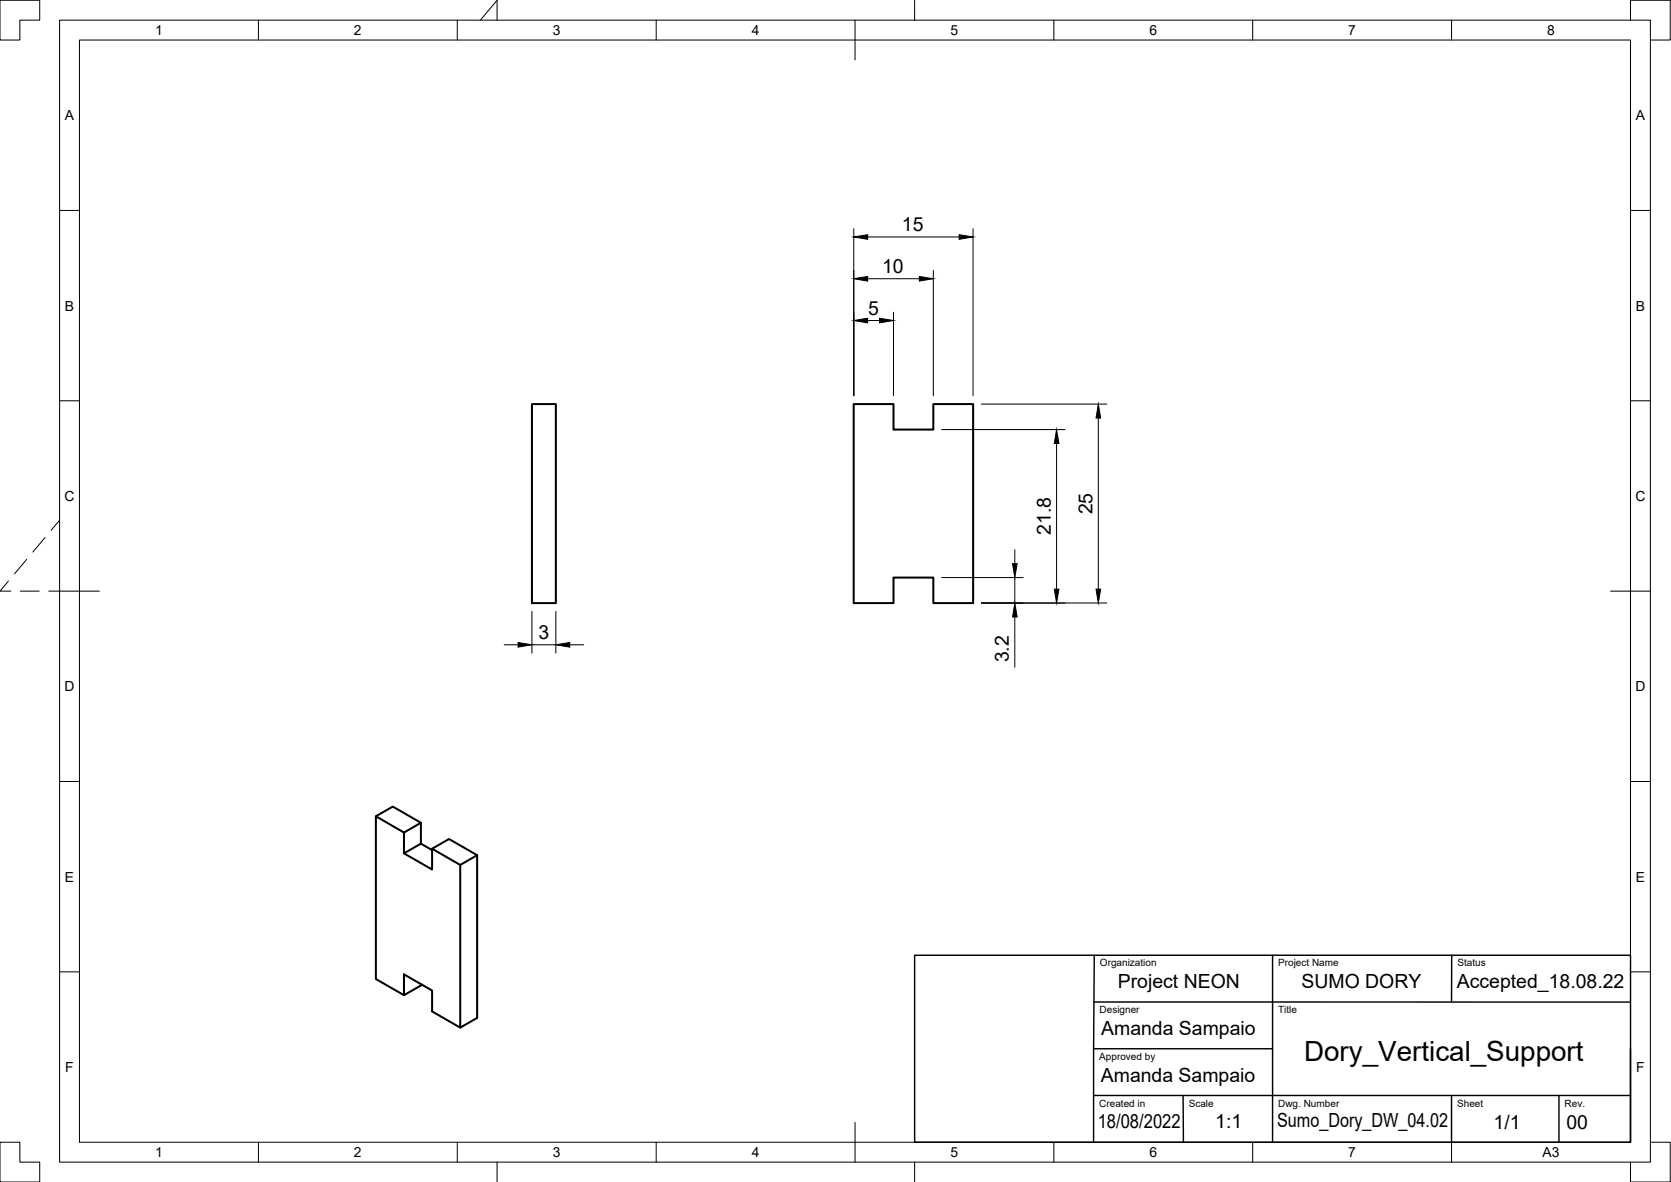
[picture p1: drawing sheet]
<svg xmlns="http://www.w3.org/2000/svg" width="420mm" height="297mm" viewBox="0 0 420 297" stroke-linecap="round" stroke-linejoin="round" font-family="sans-serif">
<!-- layer: Visible -->
<path d="M133.8 101.5h6v50.1h-6zM214.7 101.5h10v6.5h10v-6.5h10v50.1h-10v-6.5h-10v6.5h-10zM94.5 205.1l7.1 4.1 4.2-2.4v5.2M101.6 209.2v5.2l4.2-2.4 2.8 1.6M101.6 214.4l7 4.1v-5.2l4.3-2.5 7.1 4.1M105.8 206.8l-7-4.1-4.3 2.4v40.9l7.1 4.1M108.6 213.3l7.1 4.1 4.3-2.5v40.9l-4.3 2.4v-40.8M105.8 247.3v.4l-4.2 2.4v-5.2l7 4v5.3l7.1 4" fill="none" stroke="#000" stroke-width=".51"/>
<!-- layer: Border -->
<g fill="none" stroke="#000" stroke-width=".25">
<path d="M0 .1h10v5h-5v5h-5zM15 5.1h400v286.9h-400zM20 10.1h390v276.9h-390zM65 5.1v5M115 5.1v5M120.8 5.1l4.2-5v5M165 5.1v5M215 5.1v10M230 .1v5M265 5.1v5M315 5.1v5M365 5.1v5"/>
<path d="M410 5.1v-5h10v10h-5M15 52.9h5M410 52.9h5M15 100.7h5M410 100.7h5M11.3 135.1l-3 3.6M15 130.7l-2.2 2.6M2.1 146l-2.1 2.6h2.7M5.1 148.6h4.8M6.7 140.6l-3 3.6M12.3 148.6h12.7M405 148.6h10"/>
<path d="M15 196.4h5M410 196.4h5M15 244.2h5M410 244.2h5M0 287h5v5h5v5h-10zM65 287v5M115 287v5M125 292v5M165 287v5M215 282.1v9.9M230 292v5M265 287v5"/>
<path d="M315 287v5M365 287v5M415 287h5v10h-10v-5"/>
</g>
<!-- layer: TitleBlock -->
<path d="M230 240.1h180v46.9h-180zM275.1 251.8h134.9M275.1 240.1l-.1 23.5M320 240.1v23.5M365 240.1v11.7M275 263.6h45v23.4M275 263.6v23.4M275 275.3h135M297.5 275.3l.1 11.7M365 275.3v11.7M392 275.3v11.7M410 263.6v23.4" fill="none" stroke="#000" stroke-width=".36"/>
<!-- layer: Dimensions -->
<g fill="none" stroke="#000" stroke-width=".25">
<path d="M214.7 57.5v41.9M218.2 59.5h23M244.7 57.5v41.9M218.2 70h13M224.7 78.5v20.9M234.7 68v31.4M218.2 80.5h3M236.8 108h31M246.8 101.5h31.5M265.7 111.4v36.6M276.2 105.1v42.9M255.2 138.1v3.6"/>
<path d="M133.8 153.7v10.5M139.8 153.7v10.5M236.8 145.1h20.5M246.8 151.5h31.5M255.2 145.1v6.4M255.2 155.1v12.6M126.8 162h3.5M133.8 162h6M143.3 162h3.5"/>
</g>
<g fill="#000" stroke="#000" stroke-width=".25">
<path d="M214.7 59.5l3.5-.5v1.1zM241.2 59l3.5 .5-3.5 .6zM214.7 70l3.5-.5v1.1zM214.7 80.5l3.5-.5v1.1zM221.2 80l3.5 .5-3.5 .6zM231.2 69.5l3.5 .5-3.5 .6zM265.7 108l.6 3.4h-1.2zM276.2 101.5l.6 3.6h-1.2zM254.6 141.7h1.2l-.6 3.4zM255.2 151.5l.6 3.6h-1.2zM265.1 148h1.2l-.6 3.5zM275.6 148h1.2l-.6 3.5z"/>
<path d="M130.3 161.5l3.5 .5-3.5 .6zM139.8 162l3.5-.5v1.1z"/>
</g>
<text font-size="7" x="327.9" y="266.5">Dory_Vertical_Support</text>
<g font-size="4.9">
<text x="226.8" y="58.1">15</text>
<text x="221.8" y="68.6">10</text>
<text x="218.3" y="79.1">5</text>
<text x="274.7" y="129.3" transform="rotate(-90 274.7 129.3)">25</text>
<text x="264.2" y="134.5" transform="rotate(-90 264.2 134.5)">21.8</text>
<text x="135.4" y="160.6">3</text>
<text x="253.7" y="166.5" transform="rotate(-90 253.7 166.5)">3.2</text>
<text x="281.1" y="248.4">Project NEON</text>
<text x="327.3" y="248.2">SUMO DORY</text>
<text x="366.3" y="248.2">Accepted_18.08.22</text>
<text x="276.9" y="260.1">Amanda Sampaio</text>
<text x="276.8" y="271.9">Amanda Sampaio</text>
<text x="276" y="283.6">18/08/2022</text>
<text x="305.6" y="283.6">1:1</text>
<text x="321.1" y="283.3">Sumo_Dory_DW_04.02</text>
<text x="375.5" y="283.6">1/1</text>
<text x="393.9" y="283.6">00</text>
</g>
<g font-size="3.5">
<text x="39" y="8.8">1</text>
<text x="89" y="8.8">2</text>
<text x="139" y="8.8">3</text>
<text x="189" y="8.8">4</text>
<text x="239" y="8.8">5</text>
<text x="289" y="8.8">6</text>
<text x="339" y="8.8">7</text>
<text x="389" y="8.8">8</text>
<text x="16.3" y="30.2">A</text>
<text x="411.3" y="30.2">A</text>
<text x="16.3" y="78">B</text>
<text x="411.3" y="78">B</text>
<text x="16.2" y="125.9">C</text>
<text x="411.2" y="125.9">C</text>
<text x="16.2" y="173.7">D</text>
<text x="411.2" y="173.7">D</text>
<text x="16.3" y="221.6">E</text>
<text x="411.3" y="221.6">E</text>
<text x="16.4" y="269.4">F</text>
<text x="411.4" y="269.4">F</text>
<text x="39" y="290.8">1</text>
<text x="89" y="290.8">2</text>
<text x="139" y="290.8">3</text>
<text x="189" y="290.8">4</text>
<text x="239" y="290.8">5</text>
<text x="289" y="290.8">6</text>
<text x="339" y="290.8">7</text>
<text x="387.8" y="290.8">A3</text>
</g>
<g font-size="2.5">
<text x="276.6" y="242.9">Organization</text>
<text x="321.4" y="242.9">Project Name</text>
<text x="366.4" y="242.9">Status</text>
<text x="276.5" y="254.6">Designer</text>
<text x="321.4" y="254.6">Title</text>
<text x="276.4" y="266.3">Approved by</text>
<text x="276.4" y="278.1">Created in</text>
<text x="298.9" y="278.1">Scale</text>
<text x="321.4" y="278.1">Dwg. Number</text>
<text x="366.4" y="278.1">Sheet</text>
<text x="393.4" y="278.1">Rev.</text>
</g>
</svg>
